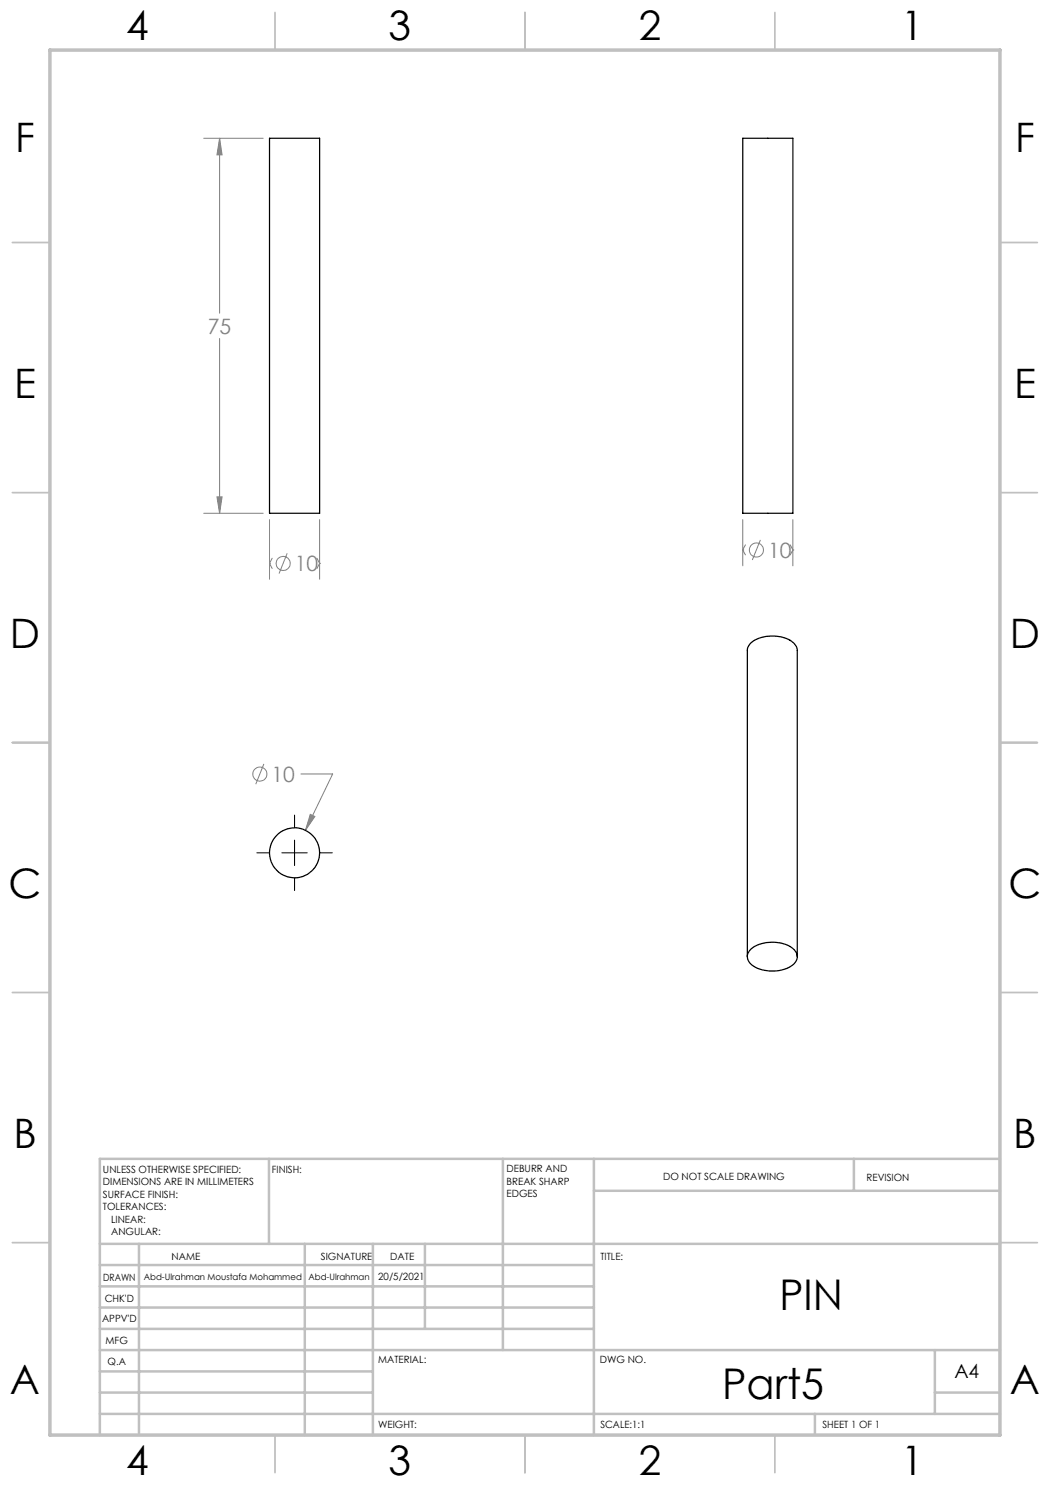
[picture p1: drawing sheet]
<svg xmlns="http://www.w3.org/2000/svg" width="210mm" height="297mm" viewBox="0 0 210 297" stroke-linecap="round" stroke-linejoin="round" font-family="sans-serif">
<g fill="none" stroke="#808080" stroke-width=".2">
<path d="M40.7 27.7h11.9M43.9 27.7v34.9M43.9 27.7l.5 3.3h-1zM43.9 67.7v35M43.4 99.4h1l-.5 3.3zM40.7 102.7h11.9M53.9 103.9v11.9M53.9 112.7l.5 1M53.9 112.7h.1M54.4 111.7l-.5 1M57.4 110.7l-1.6 4M63.4 111.7l.5 1"/>
<path d="M63.9 112.7h.1M63.9 103.9v11.9M63.9 112.7l-.5 1M148.6 110h.1M148.6 103.9v9.3M148.6 110l.5 1M149.1 109l-.5 1M152.1 108l-1.6 4M158 109l.6 1M158.6 110h.1M158.6 103.9v9.3M158.6 110l-.6 1"/>
<path d="M52.8 152.8l-1.6 4M60.2 154.8h6.3l-5.4 11.2M62.1 162.9l.9 .4-1.9 2.7z"/>
<circle cx="56.6" cy="112.7" r="1.4"/>
<circle cx="151.3" cy="110" r="1.4"/>
<circle cx="52" cy="154.8" r="1.41"/>
</g>
<path d="M51.4 170.6h2.4M56.4 170.6h5.1M58.9 163v2.5M58.9 168v5.1M58.9 175.6v2.5M64 170.6h2.5" fill="none" stroke="#000" stroke-width=".2"/>
<g fill="none" stroke="#c0c0c0" stroke-width=".35">
<path d="M55 2.5v7.5M105 2.5v7.5M155 2.5v7.5M2.5 48.5h7.5M200 48.5h7.5M2.5 98.5h7.5M200 98.5h7.5M2.5 148.5h7.5M200 148.5h7.5M2.5 198.5h7.5M200 198.5h7.5M2.5 248.5h7.5"/>
<path d="M200 248.5h7.5M55 287v7.5M105 287v7.5M155 287v7.5"/>
</g>
<g fill="none" stroke="#c0c0c0" stroke-width=".5">
<path d="M53.8 231.8v17M100.6 231.8v38.2M118.8 231.8v55.2M118.8 238.2h81.2M170.8 231.8v6.4M200 231.8h-180v55.2M20 248.8h180M20 257.3h98.8M20 253h98.8M27.8 248.8v38.2M61 248.8v38.2M74.6 248.8v38.2"/>
<path d="M85 248.8v17M20 265.8h98.8M20 261.5h98.8M20 278.5h54.6M20 274.3h54.6M20 270h180M187 278.5h13M187 270v12.8M20 282.8h180M163 282.8v4.2"/>
</g>
<path d="M10 10h190v277h-190z" fill="none" stroke="#c0c0c0" stroke-width=".7"/>
<path d="M43.9 27.7l.5 3.3h-1zM43.4 99.4h1l-.5 3.3zM62.1 162.9l-1 3.1 1.9-2.7z" fill="#808080"/>
<g fill="none" stroke="#000" stroke-width=".25">
<path d="M53.9 27.7h10v75h-10zM148.6 27.7h10v75h-10zM149.5 191.3v-61.2a2.91 2.91 0 0 1 2.3-2.5 7.2 7.2 0 0 1 7.1 1.2l.6 1.1v61.4M150.1 189.9a7.2 7.2 0 0 1 8.8 .1 2.03 2.03 0 0 1-.8 3.3 7.4 7.4 0 0 1-8-.5 1.93 1.93 0 0 1 0-2.9z"/>
<circle cx="58.9" cy="170.6" r="5"/>
</g>
<g font-size="8.5">
<text x="155.9" y="262">PIN</text>
<text x="144.4" y="279.7">Part5</text>
</g>
<g font-size="8.1">
<text x="25.2" y="8">4</text>
<text x="77.7" y="8">3</text>
<text x="127.7" y="8">2</text>
<text x="180.2" y="8">1</text>
<text x="3" y="30.4">F</text>
<text x="203" y="30.4">F</text>
<text x="2.8" y="79.6">E</text>
<text x="202.8" y="79.6">E</text>
<text x="2" y="129.6">D</text>
<text x="202" y="129.6">D</text>
<text x="1.7" y="179.6">C</text>
<text x="201.7" y="179.6">C</text>
<text x="2.7" y="229.6">B</text>
<text x="202.7" y="229.6">B</text>
<text x="2" y="278.9">A</text>
<text x="202" y="278.9">A</text>
<text x="25.2" y="295">4</text>
<text x="77.7" y="295">3</text>
<text x="127.7" y="295">2</text>
<text x="180.2" y="295">1</text>
</g>
<g font-size="4.2" fill="#808080">
<text x="41.6" y="66.7">75</text>
<text x="153.6" y="111.5">10</text>
<text x="59" y="114.2">10</text>
<text x="54.3" y="156.4">10</text>
</g>
<text font-size="3.9" x="190.9" y="275.5">A4</text>
<g font-size="2">
<text x="20.6" y="234.6">UNLESS OTHERWISE SPECIFIED:</text>
<text x="20.6" y="237.1">DIMENSIONS ARE IN MILLIMETERS</text>
<text x="20.6" y="239.6">SURFACE FINISH:</text>
<text x="54.4" y="234.6">FINISH:</text>
<text x="101.3" y="234.5">DEBURR AND</text>
<text x="101.3" y="237">BREAK SHARP</text>
<text x="101.3" y="239.5">EDGES</text>
<text x="132.6" y="236">DO NOT SCALE DRAWING</text>
<text x="173.3" y="236.2">REVISION</text>
<text x="20.6" y="242.1">TOLERANCES:</text>
<text x="22.2" y="244.6">LINEAR:</text>
<text x="22.2" y="247.1">ANGULAR:</text>
<text x="34.3" y="252">NAME</text>
<text x="64.2" y="251.9">SIGNATURE</text>
<text x="78.1" y="251.9">DATE</text>
<text x="120.1" y="251.9">TITLE:</text>
<text x="20.6" y="256.1">DRAWN</text>
<text x="75.6" y="255.9">20/5/2021</text>
<text x="20.9" y="260.3">CHK'D</text>
<text x="20.4" y="264.4">APPV'D</text>
<text x="21.1" y="268.8">MFG</text>
<text x="21.5" y="273">Q.A</text>
<text x="75.6" y="272.5">MATERIAL:</text>
<text x="120" y="272.5">DWG NO.</text>
<text x="75.6" y="285.5">WEIGHT:</text>
<text x="120.1" y="285.6">SCALE:1:1</text>
<text x="164.5" y="285.6">SHEET 1 OF 1</text>
</g>
<g font-size="1.8">
<text x="28.8" y="256">Abd-Ulrahman Moustafa Mohammed</text>
<text x="61.7" y="256">Abd-Ulrahman</text>
</g>
</svg>
